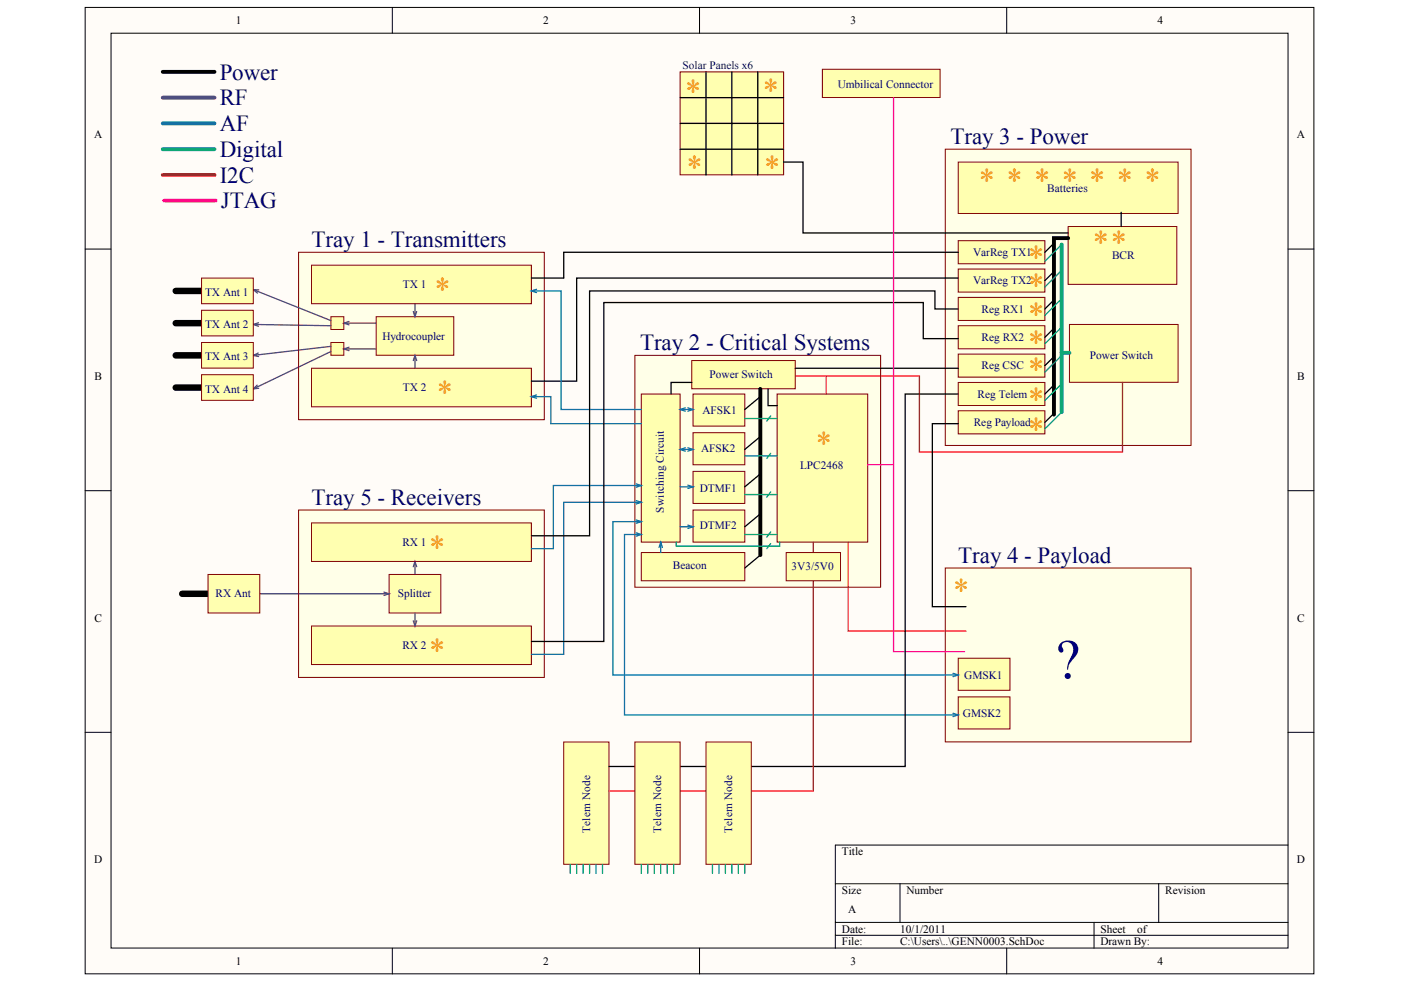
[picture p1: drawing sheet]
<svg xmlns="http://www.w3.org/2000/svg" width="287mm" height="202mm" viewBox="0 0 287 202" stroke-linecap="round" stroke-linejoin="round" font-family="sans-serif">
<g fill="#fffcf8" stroke="#000" stroke-width=".2">
<path d="M17.4 1.5h251.6v197.9h-251.6z"/>
<path d="M22.7 6.8h241v187.4h-241z"/>
</g>
<g fill="none" stroke="#000" stroke-width=".2">
<path d="M80.3 1.5v5.3M143.2 1.5v5.3M206.1 1.5v5.3M17.4 51h5.3M263.7 51h5.3M17.4 100.5h5.3M263.7 100.5h5.3M17.4 150h5.3M263.7 150h5.3M263.7 173.1h-92.7v21.1M80.3 194.2v5.3M143.2 194.2v5.3"/>
<path d="M171 181h92.7M171 188.9h92.7M171 191.6h92.7M184.2 181v7.9M206.1 194.2v5.3M224 188.9v5.3M237.2 181v7.9"/>
</g>
<path d="M61.1 104.5h50.3v34.2h-50.3z" fill="#ffffe8" stroke="#800000" stroke-width=".2"/>
<g fill="#ffffb0" stroke="#800000" stroke-width=".2">
<path d="M63.8 107.1h45v7.9h-45z"/>
<path d="M63.8 128.2h45v7.9h-45z"/>
<path d="M79.7 117.7h10.5v7.8h-10.5z"/>
</g>
<path d="M84.6 116.1l.4-1.1 .3 1.1M85 115v2.7M53.2 121.6h26.5M78.6 121.3l1.1 .3-1.1 .4M84.6 127.2l.4 1 .3-1M85 125.6v2.6" fill="none" stroke="#7d0089" stroke-width=".26"/>
<path d="M37.3 121.6h5.3" fill="none" stroke="#000" stroke-width="1.3"/>
<path d="M61.1 51.7h50.3v34.3h-50.3z" fill="#ffffe8" stroke="#800000" stroke-width=".2"/>
<g fill="#ffffb0" stroke="#800000" stroke-width=".2">
<path d="M63.8 54.3h45v7.9h-45z"/>
<path d="M63.8 75.4h45v7.9h-45z"/>
<path d="M77 64.9h15.9v7.9h-15.9z"/>
</g>
<path d="M84.6 63.8l.4 1.1 .3-1.1M84.6 73.8l.4-1 .3 1M85 62.2v2.7M85 72.8v2.6" fill="none" stroke="#7d0089" stroke-width=".26"/>
<g fill="#ffffb0" stroke="#800000" stroke-width=".2">
<path d="M67.7 64.9h2.7v2.6h-2.7z"/>
<path d="M67.7 70.1h2.7v2.7h-2.7z"/>
</g>
<path d="M51.9 59.3l15.8 6.4M53 59.4l-1.1-.1 .8 .7M51.9 66.4l15.8 .3M52.6 78.9l-.7 .7 1.1-.1M52.9 72.3l-1 .5 1 .2M52.9 66.1l-1 .3 1 .4M67.7 70.9l-15.8 1.9M67.7 72l-15.8 7.6M70.4 66.2h6.6M70.4 71.5h6.6M71.4 65.8l-1 .4 1 .3M71.4 71.1l-1 .4 1 .3" fill="none" stroke="#7d0089" stroke-width=".26"/>
<path d="M36 59.6h5.3M36 79.4h5.3M36 72.8h5.3M36 66.2h5.3" fill="none" stroke="#000" stroke-width="1.3"/>
<path d="M130 72.8h50.3v47.5h-50.3z" fill="#ffffe8" stroke="#800000" stroke-width=".2"/>
<g fill="#ffffb0" stroke="#800000" stroke-width=".2">
<path d="M131.3 80.7h7.9v30.3h-7.9z"/>
<path d="M159.1 80.7h18.5v30.3h-18.5z"/>
<path d="M141.9 80.7h10.6v6.6h-10.6z"/>
<path d="M141.9 88.6h10.6v6.6h-10.6z"/>
<path d="M141.9 96.5h10.6v6.6h-10.6z"/>
<path d="M141.9 104.5h10.6v6.5h-10.6z"/>
</g>
<path d="M139.2 83.9h2.7M139.2 92.1h2.7M139.2 99.7h2.7M140.3 83.5l-1.1 .4 1.1 .3M140.3 91.7l-1.1 .4 1.1 .3M140.8 83.5l1.1 .4-1.1 .3M140.8 91.7l1.1 .4-1.1 .3M140.8 99.4l1.1 .3-1.1 .3M139.2 107.9h2.7M140.8 107.5l1.1 .4-1.1 .3" fill="none" stroke="#0075ad" stroke-width=".26"/>
<path d="M131.3 113.2h21.2v5.7h-21.2z" fill="#ffffb0" stroke="#800000" stroke-width=".2"/>
<path d="M134.9 112.1l.4-1 .3 1M135.3 111.1v2.1" fill="none" stroke="#0075ad" stroke-width=".26"/>
<path d="M141.6 73.8h21.2v5.8h-21.2z" fill="#ffffb0" stroke="#800000" stroke-width=".2"/>
<path d="M33.3 14.7h10.6M155.7 79.6v34.1" fill="none" stroke="#000" stroke-width=".79"/>
<path d="M141.6 78.3h-4.2v2.4M157.2 79.6v3.5h1.9M155.7 81.2l-3.2 2.7M155.7 89.4l-3.2 2.7M155.7 97.1l-3.2 2.6M155.7 105.2l-3.2 2.7M155.7 113.7l-3.2 2.6" fill="none" stroke="#000" stroke-width=".26"/>
<path d="M152.5 85.7h6.6M152.5 93.4h6.6M157.8 85.2l-.8 1M157.8 92.8l-.8 1.1M138.4 111.1v.7h21.2v-.7M152.5 101.3h6.6M152.5 109.5h6.6M157.8 100.8l-.8 1M157.8 108.9l-.8 1.1M157.8 111.3l-.8 1.1" fill="none" stroke="#00a36e" stroke-width=".26"/>
<path d="M33.3 20h10.6" fill="none" stroke="#7d0089" stroke-width=".79"/>
<path d="M33.3 25.3h10.6" fill="none" stroke="#0075ad" stroke-width=".79"/>
<path d="M33.3 30.6h10.6" fill="none" stroke="#00a36e" stroke-width=".79"/>
<path d="M33.3 35.8h10.6" fill="none" stroke="#f00" stroke-width=".79"/>
<path d="M193.5 30.6h50.3v60.6h-50.3z" fill="#ffffe8" stroke="#800000" stroke-width=".2"/>
<g fill="#ffffb0" stroke="#800000" stroke-width=".2">
<path d="M196.2 33.2h45v10.5h-45z"/>
<path d="M139.2 14.7h21.2v21.1h-21.2z"/>
</g>
<path d="M139.2 20h21.2M144.5 14.7v21.1M149.8 14.7v21.1M155.1 14.7v21.1M139.2 25.3h21.2M139.2 30.6h21.2" fill="none" stroke="#000" stroke-width=".26"/>
<path d="M218.7 46.4h22.2v11.8h-22.2z" fill="#ffffb0" stroke="#800000" stroke-width=".2"/>
<path d="M229.5 43.5v2.9" fill="none" stroke="#000" stroke-width=".26"/>
<g fill="#ffffb0" stroke="#800000" stroke-width=".2">
<path d="M196.2 49.3h17.7v4.7h-17.7z"/>
<path d="M196.2 55.1h17.7v4.7h-17.7z"/>
<path d="M196.2 60.9h17.7v4.7h-17.7z"/>
<path d="M196.2 66.7h17.7v4.7h-17.7z"/>
<path d="M196.2 72.5h17.7v4.7h-17.7z"/>
<path d="M196.2 78.3h17.7v4.8h-17.7z"/>
<path d="M196.2 84.1h17.7v4.8h-17.7z"/>
</g>
<path d="M218.7 48.8h-2.9v36.1" fill="none" stroke="#000" stroke-width=".79"/>
<path d="M196.2 51.7h-80.8v5.2h-6.6M196.2 56.9h-78.1v21.2h-9.3M215.5 50.1l-1.6 1.6M215.5 55.9l-1.6 1.6M162.8 75.4h33.4M215.5 61.7l-1.6 1.6M215.5 67.5l-1.6 1.6M215.5 73.3l-1.6 1.6M215.5 79.1l-1.6 1.6M215.5 84.9l-1.6 1.6" fill="none" stroke="#000" stroke-width=".26"/>
<path d="M218.9 66.4h22.3v11.9h-22.3z" fill="#ffffb0" stroke="#800000" stroke-width=".2"/>
<path d="M217.3 50.1v34.3M217.3 72.3h1.6" fill="none" stroke="#00a36e" stroke-width=".79"/>
<path d="M217.3 50.1l-3.4 3.4M217.3 55.4l-3.4 3.4M217.3 61.2l-3.4 3.4M217.3 67l-3.4 3.4M217.3 72.8l-3.4 3.4M217.3 78.6l-3.4 3.4M217.3 84.4l-3.4 3.4" fill="none" stroke="#00a36e" stroke-width=".26"/>
<path d="M162.8 77h25.4v15.6h41.6v-14.3M169.2 77v3.7" fill="none" stroke="#f00" stroke-width=".26"/>
<path d="M193.5 116.3h50.3v35.6h-50.3z" fill="#ffffe8" stroke="#800000" stroke-width=".2"/>
<g fill="#ffffb0" stroke="#800000" stroke-width=".2">
<path d="M196.2 134.8h10.6v6.6h-10.6z"/>
<path d="M196.2 142.7h10.6v6.6h-10.6z"/>
</g>
<g fill="none" stroke="#0075ad" stroke-width=".26">
<path d="M108.8 59.6h6.1v24.3h16.4M109.8 59.2l-1 .4 1 .3M108.8 81.2h4v5.6h18.5M109.8 80.9l-1 .3 1 .4M130.2 99.1l1.1 .3-1.1 .4M131.3 99.4h-18v13h-4.5M130.2 102.5l1.1 .4-1.1 .3M130.2 106.5l1.1 .3-1.1 .4M130.2 109.1l1.1 .4-1.1 .3M131.3 102.9h-15.9v31.1h-6.6M131.3 106.8h-5.8v31.4h70.7M131.3 109.5h-3.5v36.9h68.4"/>
<path d="M195.1 137.9l1.1 .3-1.1 .4M195.1 146.1l1.1 .3-1.1 .4"/>
</g>
<path d="M160.4 33.2h4v14.5h54.3M196.2 63.3h-4.8v-3.7h-70.7v50.1h-11.9M196.2 69.4h-7.2v-7.4h-65.4v69.4h-14.8M196.2 86.8h-5.3v37.5h6.9" fill="none" stroke="#000" stroke-width=".26"/>
<path d="M173.7 111.1v18.2h24.1" fill="none" stroke="#f00" stroke-width=".26"/>
<path d="M33.6 41.1h10.6" fill="none" stroke="#f0f" stroke-width=".79"/>
<path d="M168.4 14.2h24.1v5.8h-24.1z" fill="#ffffb0" stroke="#800000" stroke-width=".2"/>
<path d="M182.9 20v113.5h14.6M177.6 95.2h5.3" fill="none" stroke="#f0f" stroke-width=".26"/>
<path d="M115.4 152h9.3v25h-9.3z" fill="#ffffb0" stroke="#800000" stroke-width=".2"/>
<path d="M196.2 80.7h-10.9v76.3h-60.6" fill="none" stroke="#000" stroke-width=".26"/>
<path d="M166.5 111.1v50.9h-41.8" fill="none" stroke="#f00" stroke-width=".26"/>
<g fill="#ffffb0" stroke="#800000" stroke-width=".2">
<path d="M144.5 152h9.3v25h-9.3z"/>
<path d="M130 152h9.2v25h-9.2z"/>
</g>
<g fill="none" stroke="#00a36e" stroke-width=".26">
<path d="M116.7 177v1.9M118.1 177v1.9M119.4 177v1.9M120.7 177v1.9M122 177v1.9M123.3 177v1.9M131.3 177v1.9M132.6 177v1.9M133.9 177v1.9M135.3 177v1.9M136.6 177v1.9M137.9 177v1.9"/>
<path d="M145.9 177v1.9M147.2 177v1.9M148.5 177v1.9M149.8 177v1.9M151.1 177v1.9M152.5 177v1.9"/>
</g>
<g fill="#ffffb0" stroke="#800000" stroke-width=".2">
<path d="M160.9 113.2h11.2v5.7h-11.2z"/>
<path d="M42.6 117.7h10.6v7.8h-10.6z"/>
<path d="M41.3 56.9h10.6v5.3h-10.6z"/>
<path d="M41.3 63.5h10.6v5.3h-10.6z"/>
<path d="M41.3 70.1h10.6v5.3h-10.6z"/>
<path d="M41.3 76.7h10.6v5.3h-10.6z"/>
</g>
<text font-size="11.4" fill="#000080" x="216.1" y="138.9">?</text>
<g font-size="6.6" fill="#ff9c00">
<text x="140.3" y="20.9">*</text>
<text x="156.2" y="20.6">*</text>
<text x="140.6" y="36.4">*</text>
<text x="156.4" y="36.4">*</text>
<text x="200.4" y="39.1">* * * * * * *</text>
<text x="223.7" y="51.7">**</text>
<text x="210.5" y="54.9">*</text>
<text x="88.9" y="61.5">*</text>
<text x="210.5" y="60.7">*</text>
<text x="210.5" y="66.5">*</text>
<text x="210.5" y="72.3">*</text>
<text x="210.5" y="77.9">*</text>
<text x="89.5" y="82.6">*</text>
<text x="210.5" y="83.9">*</text>
<text x="167" y="92.9">*</text>
<text x="210.5" y="90">*</text>
<text x="87.9" y="114.3">*</text>
<text x="195.1" y="123">*</text>
<text x="87.9" y="135.4">*</text>
</g>
<g font-size="4.7" fill="#000080">
<text x="45" y="16.3">Power</text>
<text x="45" y="21.6">RF</text>
<text x="45" y="26.8">AF</text>
<text x="194.6" y="29.5">Tray 3 - Power</text>
<text x="45" y="32.1">Digital</text>
<text x="45" y="37.4">I2C</text>
<text x="45.2" y="42.7">JTAG</text>
<text x="63.8" y="50.6">Tray 1 - Transmitters</text>
<text x="131" y="71.7">Tray 2 - Critical Systems</text>
<text x="63.8" y="103.4">Tray 5 - Receivers</text>
<text x="196.2" y="115.3">Tray 4 - Payload</text>
</g>
<g font-size="2.3">
<text x="48.3" y="4.9">1</text>
<text x="111.2" y="4.9">2</text>
<text x="174.1" y="4.9">3</text>
<text x="237" y="4.9">4</text>
<text x="19.3" y="28.3">A</text>
<text x="265.5" y="28.3">A</text>
<text x="19.3" y="77.8">B</text>
<text x="265.6" y="77.8">B</text>
<text x="19.3" y="127.3">C</text>
<text x="265.6" y="127.3">C</text>
<text x="19.3" y="176.8">D</text>
<text x="172.3" y="175.1">Title</text>
<text x="265.5" y="176.8">D</text>
<text x="172.3" y="183.1">Size</text>
<text x="185.6" y="183.1">Number</text>
<text x="238.5" y="183.1">Revision</text>
<text x="172.3" y="191">Date:</text>
<text x="173.7" y="187">A</text>
<text x="184.2" y="191">10/1/2011</text>
<text x="225.3" y="191">Sheet</text>
<text x="232.8" y="191">of</text>
<text x="48.3" y="197.6">1</text>
<text x="111.2" y="197.6">2</text>
<text x="172.3" y="193.6">File:</text>
<text x="174.1" y="197.6">3</text>
<text x="184.2" y="193.6">C:\Users\..\GENN0003.SchDoc</text>
<text x="225.3" y="193.6">Drawn By:</text>
<text x="237" y="197.6">4</text>
</g>
<g font-size="2.3" fill="#000080">
<text x="139.7" y="14.1">Solar Panels x6</text>
<text x="171.5" y="18.1">Umbilical Connector</text>
<text x="214.4" y="39.2">Batteries</text>
<text x="199.2" y="52.4">VarReg TX1</text>
<text x="227.7" y="52.9">BCR</text>
<text x="82.5" y="59">TX 1</text>
<text x="199.2" y="58.2">VarReg TX2</text>
<text x="42" y="60.6">TX Ant 1</text>
<text x="201" y="64">Reg RX1</text>
<text x="42" y="67.2">TX Ant 2</text>
<text x="78.3" y="69.6">Hydrocoupler</text>
<text x="201" y="69.8">Reg RX2</text>
<text x="42" y="73.8">TX Ant 3</text>
<text x="145.3" y="77.5">Power Switch</text>
<text x="200.9" y="75.6">Reg CSC</text>
<text x="223.1" y="73.5">Power Switch</text>
<text x="42" y="80.4">TX Ant 4</text>
<text x="82.5" y="80.1">TX 2</text>
<text x="200.1" y="81.5">Reg Telem</text>
<text x="143.8" y="84.9">AFSK1</text>
<text x="199.3" y="87.3">Reg Payload</text>
<text x="143.5" y="92.5">AFSK2</text>
<text x="163.8" y="96">LPC2468</text>
<text x="143.3" y="100.7">DTMF1</text>
<text x="135.9" y="105" transform="rotate(-90 135.9 105)">Switching Circuit</text>
<text x="82.4" y="111.8">RX 1</text>
<text x="143.3" y="108.4">DTMF2</text>
<text x="137.8" y="116.6">Beacon</text>
<text x="162.1" y="116.8">3V3/5V0</text>
<text x="44.1" y="122.4">RX Ant</text>
<text x="81.4" y="122.4">Splitter</text>
<text x="82.4" y="132.9">RX 2</text>
<text x="197.4" y="139">GMSK1</text>
<text x="197.1" y="146.9">GMSK2</text>
<text x="120.8" y="170.6" transform="rotate(-90 120.8 170.6)">Telem Node</text>
<text x="135.3" y="170.6" transform="rotate(-90 135.3 170.6)">Telem Node</text>
<text x="149.9" y="170.6" transform="rotate(-90 149.9 170.6)">Telem Node</text>
</g>
</svg>
